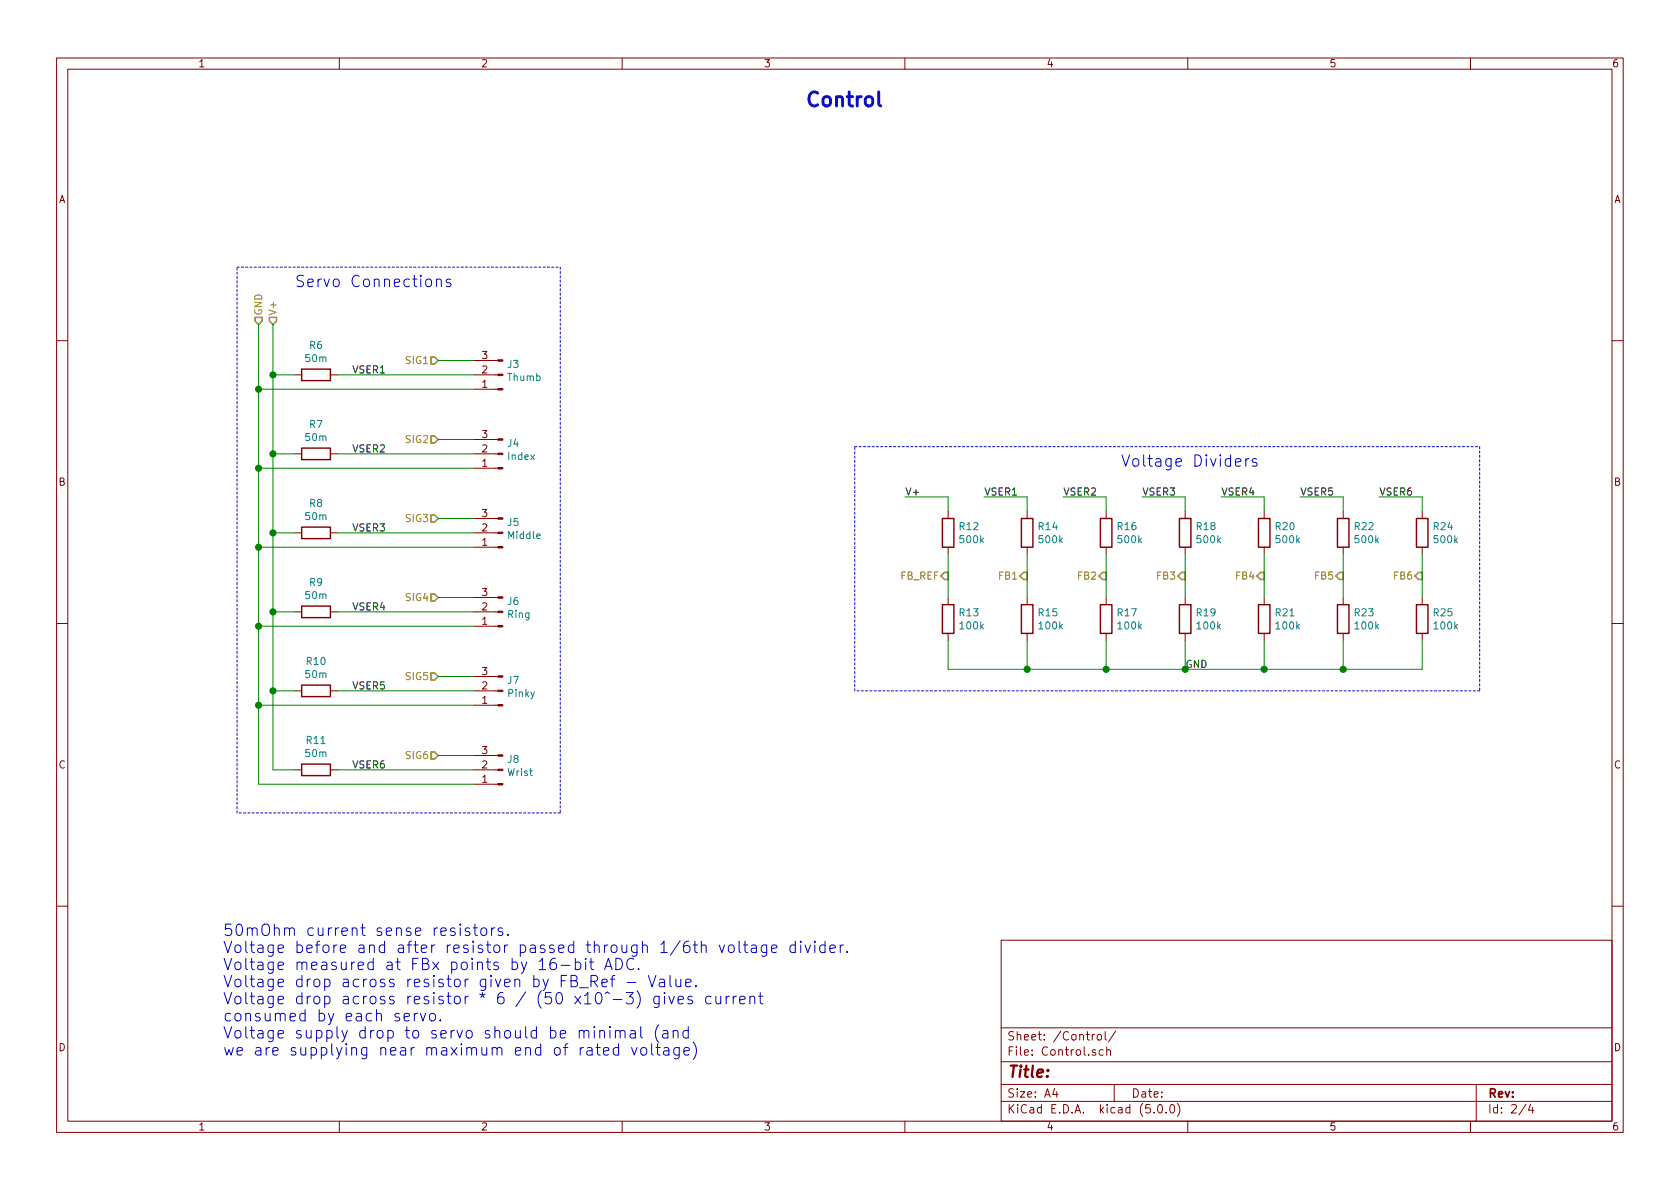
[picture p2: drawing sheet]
EESchema Schematic File Version 4
LIBS:Classification and Contol Board-cache
EELAYER 26 0
EELAYER END
$Descr A4 11693 8268
encoding utf-8
Sheet 2 4
Title ""
Date ""
Rev ""
Comp ""
Comment1 ""
Comment2 ""
Comment3 ""
Comment4 ""
$EndDescr
Text HLabel 3050 2500 0    50   Input ~ 0
SIG1
Text HLabel 3050 3050 0    50   Input ~ 0
SIG2
Text HLabel 3050 3600 0    50   Input ~ 0
SIG3
Text HLabel 3050 4150 0    50   Input ~ 0
SIG4
Text HLabel 8800 4000 0    50   Output ~ 0
FB4
Text HLabel 3050 4700 0    50   Input ~ 0
SIG5
Text HLabel 9350 4000 0    50   Output ~ 0
FB5
Text HLabel 3050 5250 0    50   Input ~ 0
SIG6
Text HLabel 9900 4000 0    50   Output ~ 0
FB6
$Comp
L Connector:Conn_01x03_Male J3
U 1 1
P 3500 2600
F 0 "J3" H 3473 2530 50  0000 R CNN
F 1 "Thumb" H 3473 2621 50  0000 R CNN
F 2 "Connector_PinHeader_2.54mm:PinHeader_1x03_P2.54mm_Horizontal" H 3500 2600 50  0001 C CNN
F 3 "~" H 3500 2600 50  0001 C CNN
	1    3500 2600
	-1   0    0    1   
$EndComp
$Comp
L Connector:Conn_01x03_Male J4
U 1 1
P 3500 3150
F 0 "J4" H 3473 3080 50  0000 R CNN
F 1 "Index" H 3473 3171 50  0000 R CNN
F 2 "Connector_PinHeader_2.54mm:PinHeader_1x03_P2.54mm_Horizontal" H 3500 3150 50  0001 C CNN
F 3 "~" H 3500 3150 50  0001 C CNN
	1    3500 3150
	-1   0    0    1   
$EndComp
$Comp
L Connector:Conn_01x03_Male J5
U 1 1
P 3500 3700
F 0 "J5" H 3473 3630 50  0000 R CNN
F 1 "Middle" H 3473 3721 50  0000 R CNN
F 2 "Connector_PinHeader_2.54mm:PinHeader_1x03_P2.54mm_Horizontal" H 3500 3700 50  0001 C CNN
F 3 "~" H 3500 3700 50  0001 C CNN
	1    3500 3700
	-1   0    0    1   
$EndComp
$Comp
L Connector:Conn_01x03_Male J6
U 1 1
P 3500 4250
F 0 "J6" H 3473 4180 50  0000 R CNN
F 1 "Ring" H 3473 4271 50  0000 R CNN
F 2 "Connector_PinHeader_2.54mm:PinHeader_1x03_P2.54mm_Horizontal" H 3500 4250 50  0001 C CNN
F 3 "~" H 3500 4250 50  0001 C CNN
	1    3500 4250
	-1   0    0    1   
$EndComp
$Comp
L Connector:Conn_01x03_Male J7
U 1 1
P 3500 4800
F 0 "J7" H 3473 4730 50  0000 R CNN
F 1 "Pinky" H 3473 4821 50  0000 R CNN
F 2 "Connector_PinHeader_2.54mm:PinHeader_1x03_P2.54mm_Horizontal" H 3500 4800 50  0001 C CNN
F 3 "~" H 3500 4800 50  0001 C CNN
	1    3500 4800
	-1   0    0    1   
$EndComp
$Comp
L Connector:Conn_01x03_Male J8
U 1 1
P 3500 5350
F 0 "J8" H 3472 5280 50  0000 R CNN
F 1 "Wrist" H 3472 5371 50  0000 R CNN
F 2 "Connector_PinHeader_2.54mm:PinHeader_1x03_P2.54mm_Horizontal" H 3500 5350 50  0001 C CNN
F 3 "~" H 3500 5350 50  0001 C CNN
	1    3500 5350
	-1   0    0    1   
$EndComp
Text HLabel 1900 2250 1    50   Input ~ 0
V+
Text HLabel 1800 2250 1    50   Input ~ 0
GND
$Comp
L Device:R R6
U 1 1
P 2200 2600
F 0 "R6" V 1993 2600 50  0000 C CNN
F 1 "50m" V 2084 2600 50  0000 C CNN
F 2 "Resistor_SMD:R_0603_1608Metric" V 2130 2600 50  0001 C CNN
F 3 "~" H 2200 2600 50  0001 C CNN
	1    2200 2600
	0    1    1    0   
$EndComp
$Comp
L Device:R R7
U 1 1
P 2200 3150
F 0 "R7" V 1993 3150 50  0000 C CNN
F 1 "50m" V 2084 3150 50  0000 C CNN
F 2 "Resistor_SMD:R_0603_1608Metric" V 2130 3150 50  0001 C CNN
F 3 "~" H 2200 3150 50  0001 C CNN
	1    2200 3150
	0    1    1    0   
$EndComp
$Comp
L Device:R R8
U 1 1
P 2200 3700
F 0 "R8" V 1993 3700 50  0000 C CNN
F 1 "50m" V 2084 3700 50  0000 C CNN
F 2 "Resistor_SMD:R_0603_1608Metric" V 2130 3700 50  0001 C CNN
F 3 "~" H 2200 3700 50  0001 C CNN
	1    2200 3700
	0    1    1    0   
$EndComp
$Comp
L Device:R R9
U 1 1
P 2200 4250
F 0 "R9" V 1993 4250 50  0000 C CNN
F 1 "50m" V 2084 4250 50  0000 C CNN
F 2 "Resistor_SMD:R_0603_1608Metric" V 2130 4250 50  0001 C CNN
F 3 "~" H 2200 4250 50  0001 C CNN
	1    2200 4250
	0    1    1    0   
$EndComp
$Comp
L Device:R R10
U 1 1
P 2200 4800
F 0 "R10" V 1993 4800 50  0000 C CNN
F 1 "50m" V 2084 4800 50  0000 C CNN
F 2 "Resistor_SMD:R_0603_1608Metric" V 2130 4800 50  0001 C CNN
F 3 "~" H 2200 4800 50  0001 C CNN
	1    2200 4800
	0    1    1    0   
$EndComp
$Comp
L Device:R R11
U 1 1
P 2200 5350
F 0 "R11" V 1993 5350 50  0000 C CNN
F 1 "50m" V 2084 5350 50  0000 C CNN
F 2 "Resistor_SMD:R_0603_1608Metric" V 2130 5350 50  0001 C CNN
F 3 "~" H 2200 5350 50  0001 C CNN
	1    2200 5350
	0    1    1    0   
$EndComp
Wire Wire Line
	1900 2250 1900 2600
Wire Wire Line
	1900 2600 2050 2600
Wire Wire Line
	1900 3150 2050 3150
Wire Wire Line
	1900 3700 2050 3700
Wire Wire Line
	1900 4250 2050 4250
Wire Wire Line
	1900 4800 2050 4800
Wire Wire Line
	1900 5350 2050 5350
Wire Wire Line
	1800 2250 1800 2700
Connection ~ 1800 2700
Wire Wire Line
	1800 2700 1800 3250
Connection ~ 1800 3250
Wire Wire Line
	1800 3250 1800 3800
Connection ~ 1800 3800
Wire Wire Line
	1800 3800 1800 4350
Connection ~ 1800 4350
Wire Wire Line
	1800 4350 1800 4900
Connection ~ 1800 4900
Wire Wire Line
	1800 4900 1800 5450
Wire Wire Line
	1900 2600 1900 3150
Connection ~ 1900 2600
Connection ~ 1900 3150
Wire Wire Line
	1900 3150 1900 3700
Connection ~ 1900 3700
Wire Wire Line
	1900 3700 1900 4250
Connection ~ 1900 4250
Wire Wire Line
	1900 4250 1900 4800
Connection ~ 1900 4800
Wire Wire Line
	1900 4800 1900 5350
Wire Wire Line
	1800 3250 3300 3250
Wire Wire Line
	1800 3800 3300 3800
Wire Wire Line
	1800 4350 3300 4350
Wire Wire Line
	1800 4900 3300 4900
Wire Wire Line
	1800 5450 3300 5450
Wire Wire Line
	1800 2700 3300 2700
Wire Wire Line
	3050 2500 3300 2500
Wire Wire Line
	3050 3050 3300 3050
Wire Wire Line
	3050 3600 3300 3600
Wire Wire Line
	3050 4150 3300 4150
Wire Wire Line
	3050 4700 3300 4700
Wire Wire Line
	3050 5250 3300 5250
Text Notes 5600 750  0    98   ~ 20
Control
Text Notes 1550 7350 0    79   ~ 0
50mOhm current sense resistors.\nVoltage before and after resistor passed through 1/6th voltage divider.\nVoltage measured at FBx points by 16-bit ADC.\nVoltage drop across resistor given by FB_Ref - Value.\nVoltage drop across resistor * 6 / (50 x10^-3) gives current \nconsumed by each servo.\nVoltage supply drop to servo should be minimal (and\nwe are supplying near maximum end of rated voltage)
Text HLabel 6600 4000 0    50   Output ~ 0
FB_REF
$Comp
L Device:R R12
U 1 1
P 6600 3700
F 0 "R12" H 6670 3746 50  0000 L CNN
F 1 "500k" H 6670 3655 50  0000 L CNN
F 2 "Resistor_SMD:R_0603_1608Metric" V 6530 3700 50  0001 C CNN
F 3 "~" H 6600 3700 50  0001 C CNN
	1    6600 3700
	1    0    0    -1  
$EndComp
$Comp
L Device:R R13
U 1 1
P 6600 4300
F 0 "R13" H 6670 4346 50  0000 L CNN
F 1 "100k" H 6670 4255 50  0000 L CNN
F 2 "Resistor_SMD:R_0603_1608Metric" V 6530 4300 50  0001 C CNN
F 3 "~" H 6600 4300 50  0001 C CNN
	1    6600 4300
	1    0    0    -1  
$EndComp
Wire Wire Line
	6600 3850 6600 4150
Wire Wire Line
	6600 4450 6600 4650
Wire Wire Line
	6600 3550 6600 3450
Wire Wire Line
	6300 3450 6600 3450
Text Label 6300 3450 0    50   ~ 0
V+
Text Label 8250 4650 0    50   ~ 0
GND
Text HLabel 8250 4000 0    50   Output ~ 0
FB3
Text HLabel 7700 4000 0    50   Output ~ 0
FB2
Text HLabel 7150 4000 0    50   Output ~ 0
FB1
Wire Wire Line
	2350 2600 3300 2600
Wire Wire Line
	2350 3150 3300 3150
Wire Wire Line
	2350 3700 3300 3700
Wire Wire Line
	2350 4250 3300 4250
Wire Wire Line
	2350 4800 3300 4800
Wire Wire Line
	2350 5350 3300 5350
Text Label 2450 2600 0    50   ~ 0
VSER1
Text Label 2450 3150 0    50   ~ 0
VSER2
Text Label 2450 3700 0    50   ~ 0
VSER3
Text Label 2450 4250 0    50   ~ 0
VSER4
Text Label 2450 4800 0    50   ~ 0
VSER5
Text Label 2450 5350 0    50   ~ 0
VSER6
$Comp
L Device:R R14
U 1 1
P 7150 3700
F 0 "R14" H 7220 3746 50  0000 L CNN
F 1 "500k" H 7220 3655 50  0000 L CNN
F 2 "Resistor_SMD:R_0603_1608Metric" V 7080 3700 50  0001 C CNN
F 3 "~" H 7150 3700 50  0001 C CNN
	1    7150 3700
	1    0    0    -1  
$EndComp
$Comp
L Device:R R15
U 1 1
P 7150 4300
F 0 "R15" H 7220 4346 50  0000 L CNN
F 1 "100k" H 7220 4255 50  0000 L CNN
F 2 "Resistor_SMD:R_0603_1608Metric" V 7080 4300 50  0001 C CNN
F 3 "~" H 7150 4300 50  0001 C CNN
	1    7150 4300
	1    0    0    -1  
$EndComp
Wire Wire Line
	7150 3850 7150 4150
Wire Wire Line
	7150 4450 7150 4650
Wire Wire Line
	7150 3550 7150 3450
Wire Wire Line
	6850 3450 7150 3450
Text Label 6850 3450 0    50   ~ 0
VSER1
$Comp
L Device:R R16
U 1 1
P 7700 3700
F 0 "R16" H 7770 3746 50  0000 L CNN
F 1 "500k" H 7770 3655 50  0000 L CNN
F 2 "Resistor_SMD:R_0603_1608Metric" V 7630 3700 50  0001 C CNN
F 3 "~" H 7700 3700 50  0001 C CNN
	1    7700 3700
	1    0    0    -1  
$EndComp
$Comp
L Device:R R17
U 1 1
P 7700 4300
F 0 "R17" H 7770 4346 50  0000 L CNN
F 1 "100k" H 7770 4255 50  0000 L CNN
F 2 "Resistor_SMD:R_0603_1608Metric" V 7630 4300 50  0001 C CNN
F 3 "~" H 7700 4300 50  0001 C CNN
	1    7700 4300
	1    0    0    -1  
$EndComp
Wire Wire Line
	7700 3850 7700 4150
Wire Wire Line
	7700 4450 7700 4650
Wire Wire Line
	7700 3550 7700 3450
Wire Wire Line
	7400 3450 7700 3450
Text Label 7400 3450 0    50   ~ 0
VSER2
$Comp
L Device:R R18
U 1 1
P 8250 3700
F 0 "R18" H 8320 3746 50  0000 L CNN
F 1 "500k" H 8320 3655 50  0000 L CNN
F 2 "Resistor_SMD:R_0603_1608Metric" V 8180 3700 50  0001 C CNN
F 3 "~" H 8250 3700 50  0001 C CNN
	1    8250 3700
	1    0    0    -1  
$EndComp
$Comp
L Device:R R19
U 1 1
P 8250 4300
F 0 "R19" H 8320 4346 50  0000 L CNN
F 1 "100k" H 8320 4255 50  0000 L CNN
F 2 "Resistor_SMD:R_0603_1608Metric" V 8180 4300 50  0001 C CNN
F 3 "~" H 8250 4300 50  0001 C CNN
	1    8250 4300
	1    0    0    -1  
$EndComp
Wire Wire Line
	8250 3850 8250 4150
Wire Wire Line
	8250 4450 8250 4650
Wire Wire Line
	8250 3550 8250 3450
Wire Wire Line
	7950 3450 8250 3450
$Comp
L Device:R R20
U 1 1
P 8800 3700
F 0 "R20" H 8870 3746 50  0000 L CNN
F 1 "500k" H 8870 3655 50  0000 L CNN
F 2 "Resistor_SMD:R_0603_1608Metric" V 8730 3700 50  0001 C CNN
F 3 "~" H 8800 3700 50  0001 C CNN
	1    8800 3700
	1    0    0    -1  
$EndComp
$Comp
L Device:R R21
U 1 1
P 8800 4300
F 0 "R21" H 8870 4346 50  0000 L CNN
F 1 "100k" H 8870 4255 50  0000 L CNN
F 2 "Resistor_SMD:R_0603_1608Metric" V 8730 4300 50  0001 C CNN
F 3 "~" H 8800 4300 50  0001 C CNN
	1    8800 4300
	1    0    0    -1  
$EndComp
Wire Wire Line
	8800 3850 8800 4150
Wire Wire Line
	8800 4450 8800 4650
Wire Wire Line
	8800 3550 8800 3450
Wire Wire Line
	8500 3450 8800 3450
$Comp
L Device:R R22
U 1 1
P 9350 3700
F 0 "R22" H 9420 3746 50  0000 L CNN
F 1 "500k" H 9420 3655 50  0000 L CNN
F 2 "Resistor_SMD:R_0603_1608Metric" V 9280 3700 50  0001 C CNN
F 3 "~" H 9350 3700 50  0001 C CNN
	1    9350 3700
	1    0    0    -1  
$EndComp
$Comp
L Device:R R23
U 1 1
P 9350 4300
F 0 "R23" H 9420 4346 50  0000 L CNN
F 1 "100k" H 9420 4255 50  0000 L CNN
F 2 "Resistor_SMD:R_0603_1608Metric" V 9280 4300 50  0001 C CNN
F 3 "~" H 9350 4300 50  0001 C CNN
	1    9350 4300
	1    0    0    -1  
$EndComp
Wire Wire Line
	9350 3850 9350 4150
Wire Wire Line
	9350 4450 9350 4650
Wire Wire Line
	9350 3550 9350 3450
Wire Wire Line
	9050 3450 9350 3450
$Comp
L Device:R R24
U 1 1
P 9900 3700
F 0 "R24" H 9970 3746 50  0000 L CNN
F 1 "500k" H 9970 3655 50  0000 L CNN
F 2 "Resistor_SMD:R_0603_1608Metric" V 9830 3700 50  0001 C CNN
F 3 "~" H 9900 3700 50  0001 C CNN
	1    9900 3700
	1    0    0    -1  
$EndComp
$Comp
L Device:R R25
U 1 1
P 9900 4300
F 0 "R25" H 9970 4346 50  0000 L CNN
F 1 "100k" H 9970 4255 50  0000 L CNN
F 2 "Resistor_SMD:R_0603_1608Metric" V 9830 4300 50  0001 C CNN
F 3 "~" H 9900 4300 50  0001 C CNN
	1    9900 4300
	1    0    0    -1  
$EndComp
Wire Wire Line
	9900 3850 9900 4150
Wire Wire Line
	9900 4450 9900 4650
Wire Wire Line
	9900 3550 9900 3450
Wire Wire Line
	9600 3450 9900 3450
Text Label 7950 3450 0    50   ~ 0
VSER3
Text Label 8500 3450 0    50   ~ 0
VSER4
Text Label 9050 3450 0    50   ~ 0
VSER5
Text Label 9600 3450 0    50   ~ 0
VSER6
Wire Wire Line
	6600 4650 7150 4650
Connection ~ 7150 4650
Wire Wire Line
	7150 4650 7700 4650
Connection ~ 7700 4650
Wire Wire Line
	7700 4650 8250 4650
Connection ~ 8250 4650
Wire Wire Line
	8250 4650 8800 4650
Connection ~ 8800 4650
Wire Wire Line
	8800 4650 9350 4650
Connection ~ 9350 4650
Wire Wire Line
	9350 4650 9900 4650
Text Notes 2050 2000 0    79   ~ 0
Servo Connections
Text Notes 7800 3250 0    79   ~ 0
Voltage Dividers
Wire Notes Line
	1650 1850 3900 1850
Wire Notes Line
	3900 1850 3900 5650
Wire Notes Line
	3900 5650 1650 5650
Wire Notes Line
	1650 5650 1650 1850
Wire Notes Line
	10300 4800 5950 4800
Wire Notes Line
	5950 4800 5950 3100
Wire Notes Line
	5950 3100 10300 3100
Wire Notes Line
	10300 3100 10300 4800
$EndSCHEMATC
